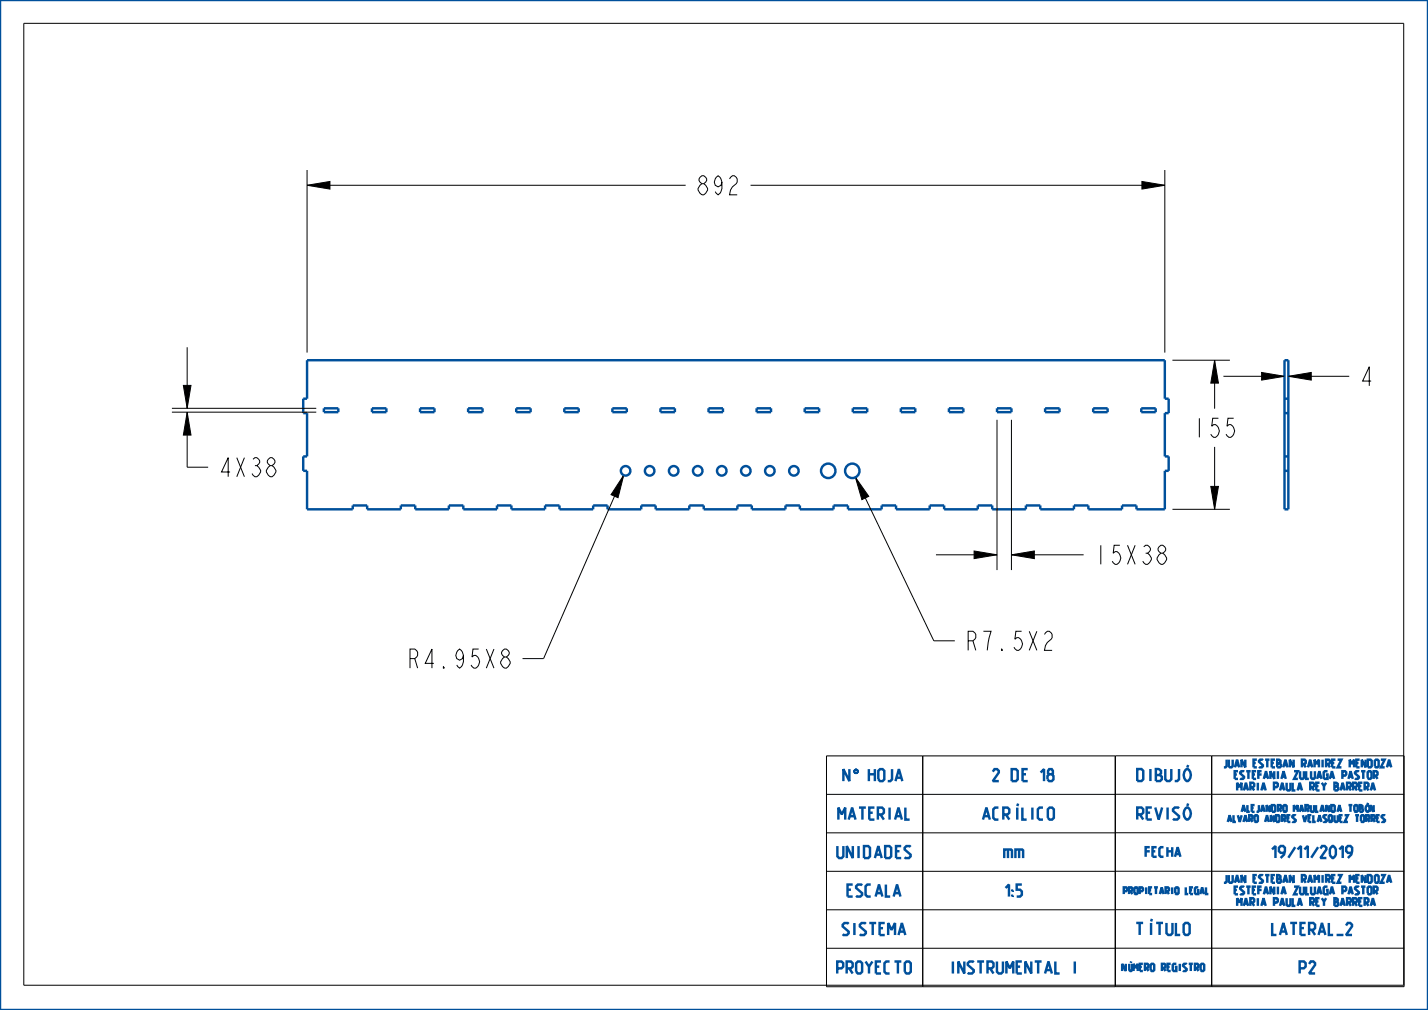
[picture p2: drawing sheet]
<svg xmlns="http://www.w3.org/2000/svg" width="297mm" height="210mm" viewBox="0 0 297 210" stroke-linecap="round" stroke-linejoin="round" font-family="sans-serif">
<path d="M63.9 38.5l4.7-.8v1.6zM237.5 37.7l4.8 .8-4.8 .8zM252.6 74.9l.8 4.8h-1.6zM262.4 77.4l4.8 .8-4.8 .8zM268 78.2l4.7-.8v1.6zM38.1 80.1h1.6l-.8 4.8zM38.9 85.7l.8 4.8h-1.6zM129.7 98.8l-1.2 4.7-1.4-.7zM177.9 99.2l2.8 4-1.4 .7zM202.6 114.6l4.8 .8-4.8 .7zM210.4 115.4l4.7-.8v1.5zM251.8 101.1h1.6l-.8 4.8z" fill="#000"/>
<path d="M63.9 38.5l4.7-.8v1.6zM237.5 37.7l4.8 .8-4.8 .8zM252.6 74.9l.8 4.8h-1.6zM262.4 77.4l4.8 .8-4.8 .8zM268 78.2l4.7-.8v1.6zM38.1 80.1h1.6l-.8 4.8zM38.9 85.7l.8 4.8h-1.6zM129.7 98.8l-1.2 4.7-1.4-.7zM177.9 99.2l2.8 4-1.4 .7zM202.6 114.6l4.8 .8-4.8 .7zM210.4 115.4l4.7-.8v1.5zM251.8 101.1h1.6l-.8 4.8z" fill="none" stroke="#000" stroke-width=".21"/>
<path d="M177.9 159.9h.3z" fill="#00509b"/>
<path d="M177.9 159.9h.3z" fill="none" stroke="#00509b" stroke-width=".21"/>
<path d="M177.8 160l.4-.1z" fill="#00509b"/>
<path d="M177.8 160l.4-.1z" fill="none" stroke="#00509b" stroke-width=".21"/>
<path d="M177.8 160h.5z" fill="#00509b"/>
<path d="M177.8 160h.5z" fill="none" stroke="#00509b" stroke-width=".21"/>
<path d="M177.7 160.1l.6-.1z" fill="#00509b"/>
<path d="M177.7 160.1l.6-.1z" fill="none" stroke="#00509b" stroke-width=".21"/>
<path d="M177.7 160.1h.7z" fill="#00509b"/>
<path d="M177.7 160.1h.7z" fill="none" stroke="#00509b" stroke-width=".21"/>
<path d="M177.7 160.1h.7z" fill="#00509b"/>
<path d="M177.7 160.1h.7z" fill="none" stroke="#00509b" stroke-width=".21"/>
<path d="M178 160.1h.4z" fill="#00509b"/>
<path d="M178 160.1h.4z" fill="none" stroke="#00509b" stroke-width=".21"/>
<path d="M178.1 160.1h.3z" fill="#00509b"/>
<path d="M178.1 160.1h.3z" fill="none" stroke="#00509b" stroke-width=".21"/>
<path d="M178.2 160.2h.2z" fill="#00509b"/>
<path d="M178.2 160.2h.2z" fill="none" stroke="#00509b" stroke-width=".21"/>
<path d="M178.2 160.2h.2z" fill="#00509b"/>
<path d="M178.2 160.2h.2z" fill="none" stroke="#00509b" stroke-width=".21"/>
<path d="M178.2 160.2h.2z" fill="#00509b"/>
<path d="M178.2 160.2h.2z" fill="none" stroke="#00509b" stroke-width=".21"/>
<path d="M178.3 160.2h.1l.1 .1z" fill="#00509b"/>
<path d="M178.3 160.2h.1l.1 .1z" fill="none" stroke="#00509b" stroke-width=".21"/>
<path d="M178.3 160.2l.2 .1z" fill="#00509b"/>
<path d="M178.3 160.2l.2 .1z" fill="none" stroke="#00509b" stroke-width=".21"/>
<path d="M178.3 160.3h.2z" fill="#00509b"/>
<path d="M178.3 160.3h.2z" fill="none" stroke="#00509b" stroke-width=".21"/>
<path d="M178.3 160.4l.2-.1v.1z" fill="#00509b"/>
<path d="M178.3 160.4l.2-.1v.1z" fill="none" stroke="#00509b" stroke-width=".21"/>
<path d="M178.3 160.4h.2z" fill="#00509b"/>
<path d="M178.3 160.4h.2z" fill="none" stroke="#00509b" stroke-width=".21"/>
<path d="M178.3 160.5l.2-.1v.1z" fill="#00509b"/>
<path d="M178.3 160.5l.2-.1v.1z" fill="none" stroke="#00509b" stroke-width=".21"/>
<path d="M178.3 160.5h.2z" fill="#00509b"/>
<path d="M178.3 160.5h.2z" fill="none" stroke="#00509b" stroke-width=".21"/>
<path d="M178.3 160.5h.2z" fill="#00509b"/>
<path d="M178.3 160.5h.2z" fill="none" stroke="#00509b" stroke-width=".21"/>
<path d="M178.2 160.6l.3-.1z" fill="#00509b"/>
<path d="M178.2 160.6l.3-.1z" fill="none" stroke="#00509b" stroke-width=".21"/>
<path d="M178.2 160.6l.3-.1z" fill="#00509b"/>
<path d="M178.2 160.6l.3-.1z" fill="none" stroke="#00509b" stroke-width=".21"/>
<path d="M178.1 160.7l.3-.1z" fill="#00509b"/>
<path d="M178.1 160.7l.3-.1z" fill="none" stroke="#00509b" stroke-width=".21"/>
<path d="M177.7 160.7l.7-.1z" fill="#00509b"/>
<path d="M177.7 160.7l.7-.1z" fill="none" stroke="#00509b" stroke-width=".21"/>
<path d="M177.7 160.7l.7-.1z" fill="#00509b"/>
<path d="M177.7 160.7l.7-.1z" fill="none" stroke="#00509b" stroke-width=".21"/>
<path d="M177.7 160.7h.7z" fill="#00509b"/>
<path d="M177.7 160.7h.7z" fill="none" stroke="#00509b" stroke-width=".21"/>
<path d="M177.8 160.8l.6-.1z" fill="#00509b"/>
<path d="M177.8 160.8l.6-.1z" fill="none" stroke="#00509b" stroke-width=".21"/>
<path d="M177.8 160.8h.5z" fill="#00509b"/>
<path d="M177.8 160.8h.5z" fill="none" stroke="#00509b" stroke-width=".21"/>
<path d="M177.9 160.8h.4z" fill="#00509b"/>
<path d="M177.9 160.8h.4z" fill="none" stroke="#00509b" stroke-width=".21"/>
<path d="M178 160.8h.3z" fill="#00509b"/>
<path d="M178 160.8h.3z" fill="none" stroke="#00509b" stroke-width=".21"/>
<g fill="none" stroke="#00509b" stroke-width=".51">
<path d="M0 0h297v210h-297zM63.9 74.9h178.4v8h.8v3h-.8v9h.8v3h-.8v8h-5.9v-.8h-3v.8h-7v-.8h-3v.8h-7v-.8h-3v.8h-7v-.8h-3v.8h-7v-.8h-3v.8h-7v-.8h-3v.8h-7v-.8h-3v.8h-7v-.8h-3v.8h-7v-.8h-3v.8h-7v-.8h-3v.8h-7v-.8h-3v.8h-7v-.8h-3v.8h-7v-.8h-3v.8h-7v-.8h-3v.8h-7v-.8h-3v.8h-7v-.8h-3v.8h-7v-.8h-3v.8h-9.5v-8h-.8v-3h.8v-9h-.8v-3h.8zM267.2 74.9h.8v31h-.8zM67.4 84.9h3v.8h-3zM77.4 84.9h3v.8h-3zM87.4 84.9h3v.8h-3zM97.4 84.9h3v.8h-3zM107.4 84.9h3v.8h-3zM117.4 84.9h3v.8h-3zM127.4 84.9h3v.8h-3zM137.4 84.9h3v.8h-3zM147.4 84.9h3v.8h-3z"/>
<path d="M157.4 84.9h3v.8h-3zM167.4 84.9h3v.8h-3zM177.4 84.9h3v.8h-3zM187.4 84.9h3v.8h-3zM197.4 84.9h3v.8h-3zM207.4 84.9h3v.8h-3zM217.4 84.9h3v.8h-3zM227.4 84.9h3v.8h-3zM237.4 84.9h3v.8h-3zM267.2 97.9h.8M267.2 94.9h.8M267.2 85.9h.8"/>
<path d="M267.2 82.9h.8"/>
</g>
<g fill="none" stroke="#000" stroke-width=".21">
<path d="M4.9 4.9h287v200h-287zM63.9 35.3v38M63.9 38.5h78.7M156.1 38.5h86.2M242.3 35.3v38M38.9 72.2v12.7M243.9 74.9h11.9M252.6 74.9v10.1M254.5 78.2h12.7M268 78.2h12.6M35.8 85.7h30M35.8 84.9h30"/>
<path d="M38.9 85.7v11.4h4.4M129.7 98.8l-16.6 38.1h-4.4M177.9 99.2l16.3 34h4.4M207.4 87.3v31.2M210.4 87.3v31.2M252.6 92.9v13M194.7 115.4h12.7M210.4 115.4h15M243.9 105.9h11.9M171.9 157.2h60v48h-60zM191.9 157.2v48M252 157.1v48h-20v-48l60 .1v48h-40v-48"/>
<path d="M231.9 173.2h-60M231.9 165.2h-60M232 165.1l60 .1M232 173.1l60 .1M231.9 181.2h-60M231.9 189.2h-60M231.9 197.2h-60M232 181.1l60 .1M232 189.1l60 .1M232 197.1l60 .1"/>
</g>
<!-- layer: 02___PRT_ALL_AXES -->
<g fill="none" stroke="#00509b" stroke-width=".51">
<circle cx="130.1" cy="97.9" r=".99"/>
<circle cx="135.1" cy="97.9" r=".99"/>
<circle cx="140.1" cy="97.9" r=".99"/>
<circle cx="145.1" cy="97.9" r=".99"/>
<circle cx="150.1" cy="97.9" r=".99"/>
<circle cx="155.1" cy="97.9" r=".99"/>
<circle cx="160.1" cy="97.9" r=".99"/>
<circle cx="165.1" cy="97.9" r=".99"/>
<circle cx="172.3" cy="97.9" r="1.5"/>
<circle cx="177.3" cy="97.9" r="1.5"/>
</g>
<g font-size="5.2">
<text x="144.6" y="40.5">892</text>
<text x="282.6" y="80.2">4</text>
<text x="247.9" y="90.9">155</text>
<text x="45.3" y="99.1">4X38</text>
<text x="227.4" y="117.3">15X38</text>
<text x="200.6" y="135.2">R7.5X2</text>
<text x="84.5" y="138.9">R4.95X8</text>
</g>
<g font-size="3.3" fill="#00509b">
<text x="175.2" y="162.4">N</text>
<text x="180.6" y="162.4">HOJA</text>
<text x="206.1" y="162.4">2 DE 18</text>
<text x="236.1" y="162.4">DIBUJÓ</text>
<text x="174.1" y="170.4">MATERIAL</text>
<text x="204.1" y="170.4">ACRÍLICO</text>
<text x="236.1" y="170.4">REVISÓ</text>
<text x="174.1" y="178.4">UNIDADES</text>
<text x="209" y="178.4">mm</text>
<text x="263.3" y="178.4">19/11/2019</text>
<text x="176" y="186.4">ESCALA</text>
<text x="208" y="186.4">1:5</text>
<text x="175.1" y="194.4">SISTEMA</text>
<text x="236.1" y="194.4">TÍTULO</text>
<text x="264.2" y="194.4">LATERAL_2</text>
<text x="174.1" y="202.4">PROYECTO</text>
<text x="197.3" y="202.4">INSTRUMENTAL I</text>
<text x="270.1" y="202.4">P2</text>
</g>
<text font-size="2.6" fill="#00509b" x="238.1" y="178.1">FECHA</text>
<g font-size="2.1" fill="#00509b">
<text x="254.6" y="159.6">JUAN ESTEBAN RAMIREZ MENDOZA</text>
<text x="256.9" y="162">ESTEFANIA ZULUAGA PASTOR</text>
<text x="257.5" y="164.4">MARIA PAULA REY BARRERA</text>
<text x="254.6" y="183.6">JUAN ESTEBAN RAMIREZ MENDOZA</text>
<text x="256.9" y="186">ESTEFANIA ZULUAGA PASTOR</text>
<text x="257.5" y="188.4">MARIA PAULA REY BARRERA</text>
</g>
<text font-size="2" fill="#00509b" x="233.2" y="201.9">NÚMERO REGISTRO</text>
<g font-size="1.8" fill="#00509b">
<text x="255.5" y="170.9">ALVARO ANDRES VELASQUEZ TORRES</text>
<text x="258.4" y="168.8">ALEJANDRO MARULANDA TOBÓN</text>
<text x="233.4" y="185.9">PROPIETARIO LEGAL</text>
</g>
</svg>
